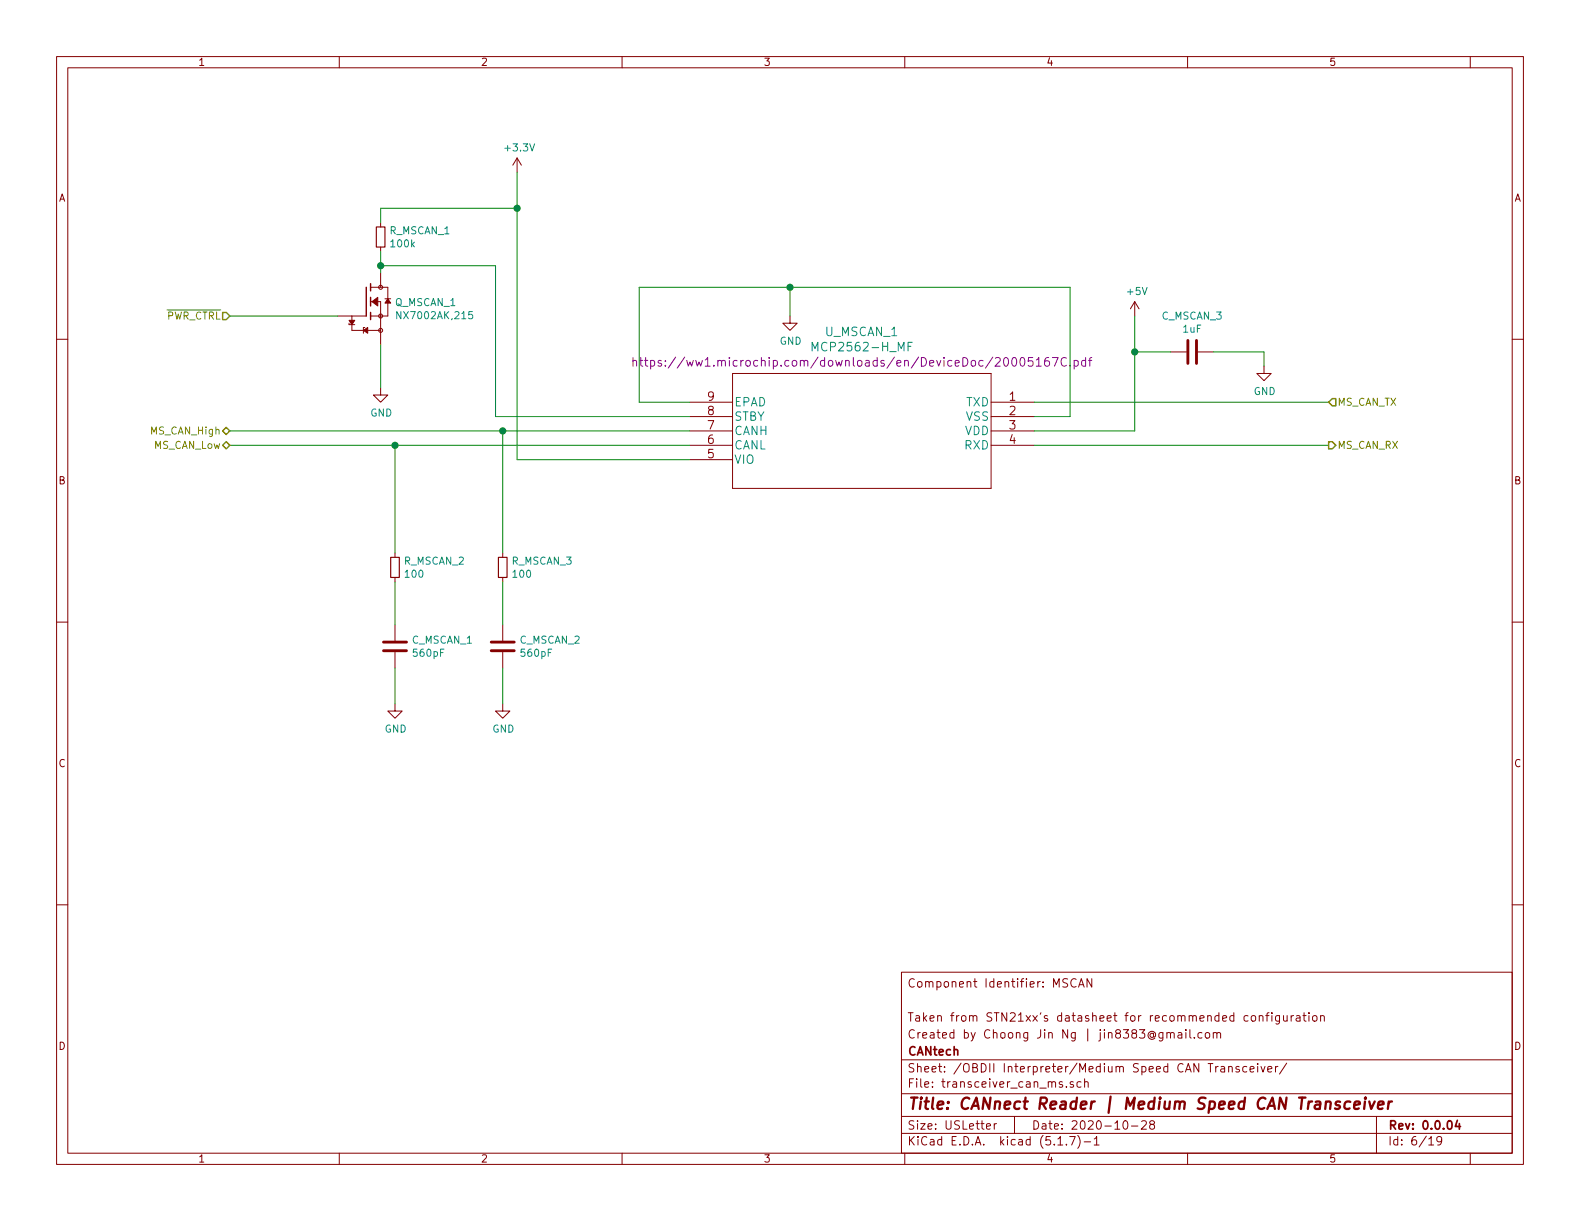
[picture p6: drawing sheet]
<svg xmlns="http://www.w3.org/2000/svg" width="279mm" height="216mm" viewBox="0 0 279 216" stroke-linecap="round" stroke-linejoin="round" font-family="sans-serif">
<g fill="none" stroke="#840000" stroke-width=".18">
<path d="M10 10h259.4v195.9h-259.4zM12 12h255.4v191.9h-255.4zM60 10v2M110 10v2M160 10v2M210 10v2M260 10v2M67.3 39.4v.7M91.4 27.9l-.7 1.3M91.4 27.9v2.6M91.4 27.9l.8 1.3M10 60h2"/>
<path d="M59.7 55.9h5.1M61.7 57.2v.2h1M62.2 55.9v2.5h5.1M64.5 57.9h-.2v1M65.5 53.3h1.8v7.7M65.5 50.8h3.1v5.1h-3.1M67.3 43.7v.8M67.3 48.3v2.5M68.1 52.8h1M139.7 55.9v1.3h1.3l-1.3 1.2-1.3-1.2h1.3M200.7 53.3l-.8 1.3M200.7 53.3v2.6"/>
<path d="M200.7 53.3l.7 1.3M267.4 60h2M67.3 68.6v1.3h1.3l-1.3 1.2-1.3-1.2h1.3M121.9 71.1h7.6M121.9 73.7h7.6M121.9 76.2h7.6M121.9 78.7h7.6M129.5 66h45.8v20.4h-45.8zM175.3 71.1h7.6M175.3 73.7h7.6M175.3 76.2h7.6M175.3 78.7h7.6"/>
<path d="M207 62.2h2.8M211.8 62.2h2.8M223.5 64.8v1.2h1.3l-1.3 1.3-1.3-1.3h1.3M69.8 97.8v.8M88.9 97.8v.8M121.9 81.3h7.6M10 110h2M69.8 102.1v.8M69.8 110.5v2.8M69.8 115.3v2.8M88.9 102.1v.8M88.9 110.5v2.8"/>
<path d="M88.9 115.3v2.8M267.4 110h2M69.8 124.5v1.2h1.3l-1.3 1.3-1.2-1.3h1.2M88.9 124.5v1.2h1.3l-1.3 1.3-1.3-1.3h1.3M10 160h2M267.4 160h2M159.4 171.9h108v32h-108zM190.3 173.2a.7 .7 0 0 0-.9 .2 .7 .7 0 0 0 .1 .9 .55 .55 0 0 0 .8 .1M190.7 174.5l.5-1.4 .5 1.4M190.9 174.1h.7M193.1 173.1v1.4l-.9-1.4v1.4M221.3 179.7l.2-.1 .5 .1v.6l-.1 .2-.4 .1-.2-.2z"/>
<path d="M222.7 179.7h.1a.37 .37 0 0 1 .5 .1v.8M222.7 179.6v1M223.8 179.6h.6M224.4 179.1l-.3 .2v1.3M224.9 179.1v.1M224.9 179.6v1M226.3 179.6v1.2l-.3 .3-.4-.1M226.3 179.7l-.5-.1-.2 .3 .1 .6h.6M227 179.6l.1 .9 .3 .1 .2-.2M227.6 179.6v1M228.3 179.6v1M228.8 179.6l-.5 .3"/>
<path d="M229.3 179.7h.5l.1 .9M229.9 179.9l-.5 .1-.2 .2 .2 .4 .5-.1M230.4 179.6h.6M230.6 179.1v1.3l.4 .2M231.5 179.1v.1M231.5 179.6v1M232.2 179.7l.2-.1 .4 .1 .1 .6-.1 .2-.4 .1-.2-.2zM233.5 179.7h.1a.37 .37 0 0 1 .6 .1v.8M233.5 179.6v1M159.4 197.4h108M159.4 193.4h108M159.4 187.4h108"/>
<path d="M174.4 199.2l.8-.2-.1-.2-.4-.1-.3 .2 .1 .7h.6M175.8 198.7v1M176.2 198.7l-.3 .1-.1 .2M179.4 197.4v3M188.6 192.1v.2M189.8 191.3h-.4l-.2 .2 .1 .2 .5 .1v.4h-.6M191.2 191.3h-.5l-.3 .2 .1 .6 .2 .2 .5-.1M191.8 191.4l.2-.1h.4v1M191.8 190.8v1.5M198.8 198.2h.3a.94 .94 0 0 1 0 1.5 .8 .8 0 0 1-.6-.7 .8 .8 0 0 1 .3-.8zM200.1 199.1h1.1M201.9 198.3l.2-.1h.3l.3 .1v.3v.2l-.9 .9h.9"/>
<path d="M203.6 198.8l-.3-.3 .1-.2 .2-.1h.4l.2 .3-.1 .2-.6 .2a.48 .48 0 0 0-.1 .6l.2 .2 .5-.2a.48 .48 0 0 0-.1-.6l-.1-.1M206.3 182.7l.3-.1 .3 .1 .1 .9M206.3 182.6v1M207 182.8a.36 .36 0 0 1 .3-.2 .36 .36 0 0 1 .3 .2v.8M208.4 182.7h.5l.1 .9M209 182.9l-.5 .1a.29 .29 0 0 0-.2 .3 .29 .29 0 0 0 .2 .3l.5-.1M209.7 182.1v.1M209.7 182.6v1M210.4 182.1v1.3l.2 .2M211.2 183.4v.2M212.5 182.7l-.4-.1-.3 .3 .1 .5 .2 .2 .4-.1M213.2 182.7l.2-.1 .4 .1v.7l-.2 .2-.4-.2z"/>
<path d="M214.6 182.7l.2-.1 .3 .1 .1 .9M214.6 182.6v1M215.2 182.8a.36 .36 0 0 1 .3-.2 .36 .36 0 0 1 .3 .2v.8M215.9 188.6h.6l.1 1M216.6 188.9l-.5 .1a.29 .29 0 0 0-.3 .3 .29 .29 0 0 0 .3 .3l.5-.1M217.3 188.7l.2-.1h.3l.1 1M217.3 188.6v1M219.1 188.6a.37 .37 0 0 0-.6 .2l.1 .2 .5 .1 .1 .2-.2 .3-.5-.1M220.5 188.6h-.5l-.2 .2v.6l.2 .2 .5-.1M221.1 189.1l.7-.2-.1-.3h-.4l-.2 .2v.7h.6M222.4 188.1v.1M222.4 188.6v1"/>
<path d="M223 188.6l.3 1 .4-1M224.2 189.1l.7-.2-.1-.3h-.4l-.2 .2 .1 .7h.5M225.6 188.6v1M226 188.6h-.3l-.1 .2M227.5 188l-1.2 1.9M243.4 197.4v6.5M60 203.9v2M110 203.9v2M159.4 200.4h108M160 203.9v2M187.1 202.5h.8M188.6 202.3v.2"/>
<path d="M189.2 201h.9l-.6 1.5M190.6 200.8a1.71 1.71 0 0 1 0 2.2M191.7 201.9h1.2M193.5 201.4l.4-.4v1.5M193.5 202.5h.9M210 203.9v2M252.7 201.4l.4-.4v1.5M252.7 202.5h.8M254.9 201.6l-.1 .2a.48 .48 0 0 1-.6 0v-.7a.48 .48 0 0 1 .6-.1l.1 .1a1.19 1.19 0 0 1-.2 1.3l-.5 .1M260 203.9v2"/>
<circle cx="67.3" cy="55.9" r=".36"/>
<circle cx="67.3" cy="50.8" r=".36"/>
<circle cx="67.3" cy="58.4" r=".36"/>
</g>
<path d="M257.7 198.1l-.3 1.1h.9M258.1 198.7v1" fill="none" stroke="#840000" stroke-width=".3"/>
<path d="M237 194.8h-.5h-.2l-.1 .3 .2 .3 .5 .1 .1 .3-.2 .2-.2 .1-.5-.1M238.8 194.8a.68 .68 0 0 0-1 .3l-.1 .6 .2 .3 .2 .1 .6-.1M239.5 195.4l1-.2-.1-.4h-.5l-.4 .2v1l.2 .1 .6-.1M241.4 194.8l-.2 1.3M241.5 194.1l-.1 .1 .1 .1v-.2v.2M242.1 194.8l.4 1.3 .6-1.3M243.7 195.4l1-.2-.1-.4h-.5l-.4 .2v1l.2 .1 .6-.1M245.6 194.8l-.2 1.3M246.2 194.8a.54 .54 0 0 0-.7 .3" fill="none" stroke="#840000" stroke-width=".41"/>
<path d="M64.8 50.8v5.1M65.5 50.2v1.2M65.5 52.6v1.5M65.5 55.2v1.3" fill="none" stroke="#840000" stroke-width=".25"/>
<g fill="#840000" stroke="#840000" stroke-width=".18">
<path d="M68.6 52.8l.5 .8h-1z"/>
<path d="M65.8 53.3l1-.7v1.5z"/>
<path d="M64.3 58.4l.7-.5v1z"/>
<path d="M61.7 56.6h1l-.5 .8z"/>
</g>
<path d="M70.9 55.1v1.3l-.7-1.3v1.3M83.5 55.1h-.6v.6l.2-.1 .4 .1v.5l-.2 .2-.4-.2M143.6 62.1v-1.6l.5 1.1 .5-1.1v1.6M160.6 61.2h.5M161.3 60.5h-.7v1.6" fill="none" stroke="#008484" stroke-width=".18"/>
<path d="M66.5 40.1h1.6v3.6h-1.6zM69.1 98.6h1.5v3.5h-1.5zM88.1 98.6h1.6v3.5h-1.6z" fill="none" stroke="#840000" stroke-width=".2"/>
<path d="M210.1 60.2v4.1M211.6 60.2v4.1M67.8 115.1h4.1M67.8 113.5h4.1M86.9 115.1h4M86.9 113.5h4" fill="none" stroke="#840000" stroke-width=".51"/>
<g fill="none" stroke="#840084" stroke-width=".18">
<path d="M111.9 63.9l.2-.2 .4 .1 .1 .9M111.9 63.2v1.5M113.1 63.7h.6M113.3 63.2v1.3l.4 .2M114 63.7h.6M114.2 63.2v1.3v.2h.4M115.1 63.8l.4-.1 .3 .3v.4l-.2 .3h-.5M115.1 63.7v1.6M116.9 63.8a.37 .37 0 0 0-.5 .1v.3l.6 .2-.2 .3h-.4M183.3 63.7l.4-.5v1.5M183.3 64.7h.8M185.4 63.2a.62 .62 0 0 0-.7 .7l.1 .7a.48 .48 0 0 0 .7 0l.1-.5-.2-.2-.4-.1-.3 .3"/>
<path d="M186.1 63.2h1l-.6 1.5M188.6 63.3a.62 .62 0 0 0-.8 .1 .62 .62 0 0 0-.2 .7 .56 .56 0 0 0 .3 .6 .56 .56 0 0 0 .7-.1M189.2 64.6v.1M189.9 63.8l.5-.1 .2 .2v.7a.48 .48 0 0 1-.7 .1M189.9 63.7v1.6M192 63.8l-.5-.1-.2 .2v.7a.48 .48 0 0 0 .7 .1M192 63.2v1.5M192.5 63.7h.6M193.1 63.2l-.4 .2v1.3"/>
</g>
<g fill="none" stroke="#008400" stroke-width=".18">
<path d="M91.4 36.8h-24.1v2.6M91.4 30.5v50.8h30.5M40.6 55.9h19.1M67.3 47h20.3v26.7h34.3M67.3 44.5v3.8M139.7 50.8v5.1M200.7 55.9v20.3h-17.8M40.6 78.7h81.3M40.6 76.2h81.3M67.3 61v7.6M69.8 78.7v19.1M88.9 76.2v21.6"/>
<path d="M121.9 71.1h-8.9v-20.3h76.2v22.9h-6.3M182.9 78.7h52M182.9 71.1h52M200.7 62.2h6.3M214.6 62.2h8.9v2.6M69.8 102.9v7.6M69.8 118.1v6.4M88.9 102.9v7.6M88.9 118.1v6.4"/>
</g>
<path d="M39.4 55.2h.6l.6 .7-.6 .6h-.6zM39.4 76.2l.6-.6 .6 .6-.6 .6zM40 78.1l.6 .6-.6 .7-.6-.7zM234.9 78.1h.7l.6 .6-.6 .7h-.7zM235.6 70.5h.6v1.3h-.6l-.7-.7z" fill="none" stroke="#848400" stroke-width=".25"/>
<g fill="#008400" stroke="#008400" stroke-width=".25">
<circle cx="200.7" cy="62.2" r=".51"/>
<circle cx="88.9" cy="76.2" r=".51"/>
<circle cx="139.7" cy="50.8" r=".51"/>
<circle cx="67.3" cy="47" r=".51"/>
<circle cx="91.4" cy="36.8" r=".51"/>
<circle cx="69.9" cy="78.7" r=".51"/>
</g>
<text font-size="2.8" fill="#840000" x="160.4" y="196.2">Title: CANnect Reader | Medium Speed CAN Transceiver</text>
<g font-size="2.1" fill="#008484">
<text x="145.9" y="59.4">U_MSCAN_1</text>
<text x="144.4" y="62.1">MCP2562-H_MF</text>
<text x="129.8" y="71.9">EPAD</text>
<text x="170.8" y="71.9">TXD</text>
<text x="129.8" y="76.9">CANH</text>
<text x="129.8" y="74.4">STBY</text>
<text x="170.6" y="76.9">VDD</text>
<text x="170.8" y="74.4">VSS</text>
<text x="129.8" y="82">VIO</text>
<text x="129.8" y="79.5">CANL</text>
<text x="170.6" y="79.5">RXD</text>
</g>
<text font-size="2.1" fill="#840084" x="118" y="64.8">https://ww1.microchip.com/downloads/en/DeviceDoc/20005167C.pdf</text>
<g font-size="2.1" fill="#840000">
<text x="125.1" y="70.9">9</text>
<text x="178.5" y="70.9">1</text>
<text x="125.1" y="75.9">7</text>
<text x="125.1" y="73.4">8</text>
<text x="178.5" y="73.4">2</text>
<text x="178.5" y="75.9">3</text>
<text x="125.1" y="81">5</text>
<text x="125.1" y="78.5">6</text>
<text x="178.5" y="78.5">4</text>
<text x="160.4" y="174.6">Component Identifier: MSCAN</text>
<text x="160.4" y="183.6">Created by Choong Jin Ng | jin8383@gmail.com</text>
<text x="160.4" y="180.6">Taken from STN21xx's datasheet for recommended configuration</text>
<text x="160.4" y="189.6">Sheet: /OBDII Interpreter/Medium Speed CAN Transceiver/</text>
<text x="160.4" y="186.6">CANtech</text>
<text x="160.4" y="192.3">File: transceiver_can_ms.sch</text>
<text x="160.4" y="202.5">KiCad E.D.A. kicad (5.1.7)-1</text>
<text x="160.4" y="199.7">Size: USLetter</text>
<text x="182.4" y="199.7">Date: 2020-10-28</text>
<text x="245.4" y="199.7">Rev: 0.0.04</text>
<text x="245.4" y="202.5">Id: 6/19</text>
</g>
<g font-size="1.8" fill="#840000">
<text x="35" y="11.6">1</text>
<text x="85" y="11.6">2</text>
<text x="135" y="11.6">3</text>
<text x="185" y="11.6">4</text>
<text x="235" y="11.6">5</text>
<text x="10.4" y="35.6">A</text>
<text x="267.8" y="35.6">A</text>
<text x="10.4" y="85.6">B</text>
<text x="267.8" y="85.6">B</text>
<text x="10.4" y="135.6">C</text>
<text x="267.8" y="135.6">C</text>
<text x="10.4" y="185.6">D</text>
<text x="267.8" y="185.6">D</text>
<text x="35" y="205.5">1</text>
<text x="85" y="205.5">2</text>
<text x="135" y="205.5">3</text>
<text x="185" y="205.5">4</text>
<text x="235" y="205.5">5</text>
</g>
<g font-size="1.8" fill="#008484">
<text x="89.5" y="26.8">+3.3V</text>
<text x="68.9" y="41.4">R_MSCAN_1</text>
<text x="69.2" y="43.7">100k</text>
<text x="199.4" y="52.2">+5V</text>
<text x="69.9" y="54.1">Q_MSCAN_1</text>
<text x="70.7" y="56.4">NX7002AK,215</text>
<text x="205.5" y="56.5">C_MSCAN_3</text>
<text x="209.2" y="58.8">1uF</text>
<text x="137.9" y="61">GND</text>
<text x="221.7" y="69.8">GND</text>
<text x="65.5" y="73.7">GND</text>
<text x="71.5" y="99.8">R_MSCAN_2</text>
<text x="90.5" y="99.8">R_MSCAN_3</text>
<text x="71.8" y="102.2">100</text>
<text x="90.8" y="102.2">100</text>
<text x="72.9" y="113.8">C_MSCAN_1</text>
<text x="91.9" y="113.8">C_MSCAN_2</text>
<text x="73.2" y="116.1">560pF</text>
<text x="92.3" y="116.1">560pF</text>
<text x="68" y="129.5">GND</text>
<text x="87.1" y="129.5">GND</text>
</g>
<g font-size="1.8" fill="#848400">
<text x="29.3" y="56.5">PWR_CTRL</text>
<text x="236.5" y="71.8">MS_CAN_TX</text>
<text x="26.7" y="76.8">MS_CAN_High</text>
<text x="27.1" y="79.4">MS_CAN_Low</text>
<text x="236.5" y="79.4">MS_CAN_RX</text>
</g>
</svg>
